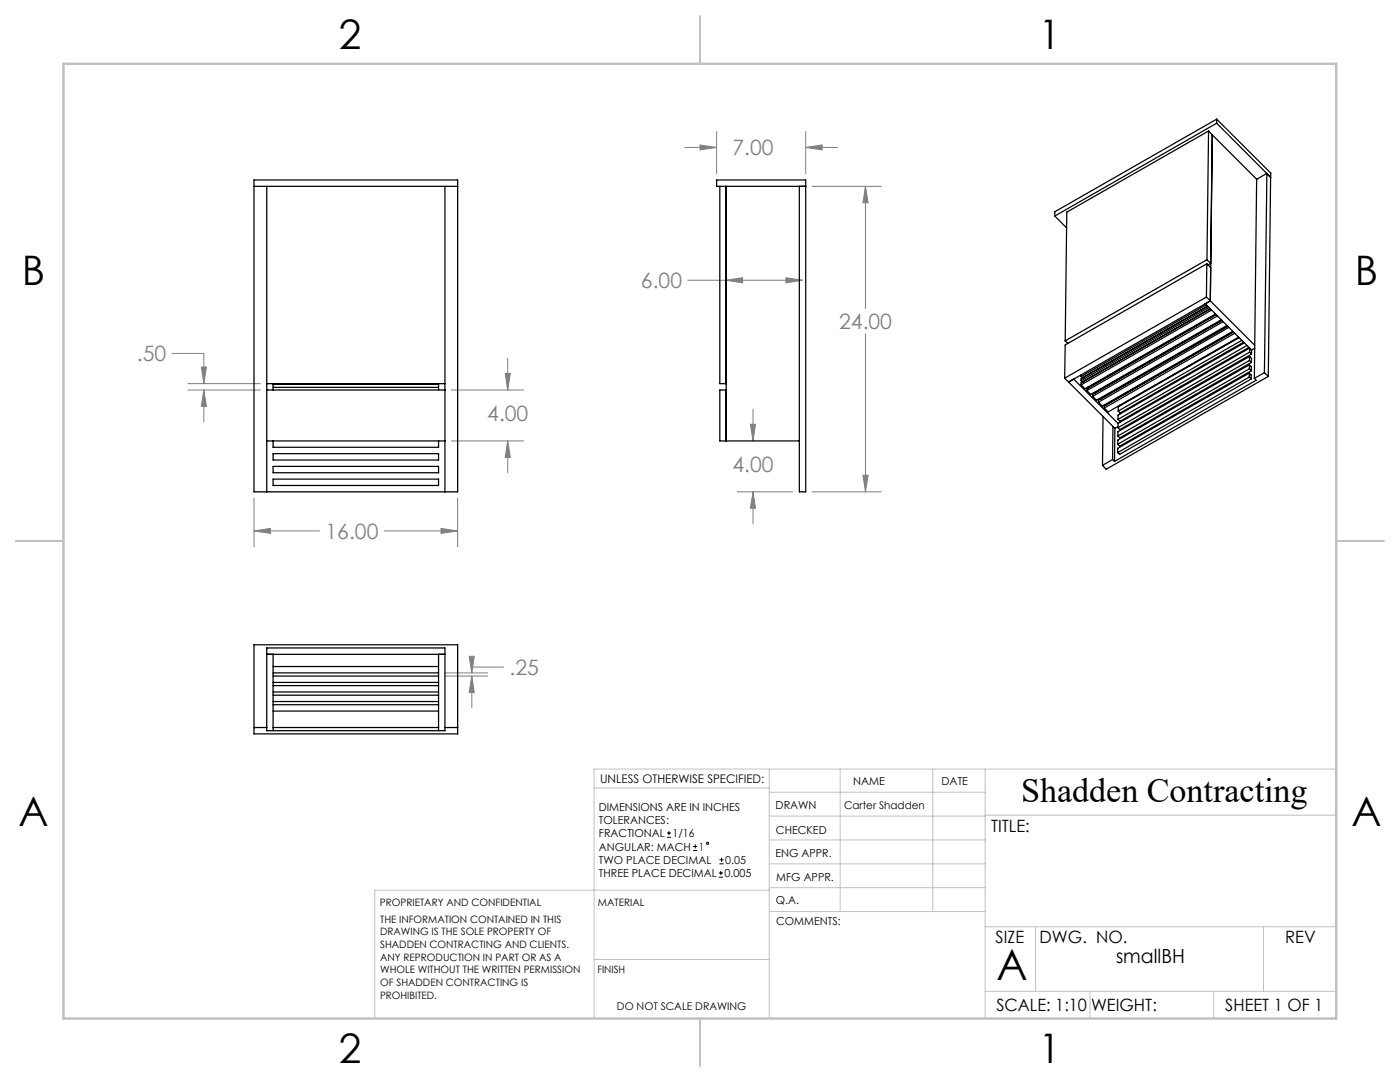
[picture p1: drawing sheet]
<svg xmlns="http://www.w3.org/2000/svg" width="279mm" height="216mm" viewBox="0 0 279 216" stroke-linecap="round" stroke-linejoin="round" font-family="sans-serif">
<g fill="none" stroke="#000" stroke-width=".2">
<path d="M133.1 167.1h.8M133.1 166.2h.8M133.5 165.8v.9M138.3 169.7h.8M138.3 168.9h.8M138.7 168.5v.8M143.4 175h.9M143.4 174.2h.9M143.6 172.4h.8M143.6 171.6h.8M143.9 173.8v.8M144 171.1v.9"/>
<circle cx="141.2" cy="168.3" r=".22"/>
</g>
<g fill="none" stroke="#808080" stroke-width=".2">
<path d="M136.7 29.4h6.3M139.7 28.9l3.3 .5-3.3 .5zM143 26.2v8.4M160.8 29.4l3.3-.5v1zM160.8 26.2v8.4M160.8 29.4h6.3M162.1 37.2h13.8M172.7 37.2l.5 3.3h-1zM172.7 37.2v24.4M137.3 55.9h22.9M144.9 55.9l3.3-.5v1zM156.8 55.4l3.4 .5-3.4 .5z"/>
<path d="M34.3 70.5h6.4v6.1M37.5 77.8h14.5M37.5 76.6h14.5M40.2 73.2h1l-.5 3.4zM40.7 77.8l.5 3.3h-1zM40.7 77.8v6.4M90.1 77.8h14.4M100.8 74.5h1l-.5 3.3zM101.3 71.5v6.3M172.7 66.6v31.5M50.7 99.4v9.7M90.1 88h14.4"/>
<path d="M91.3 99.4v9.7M101.3 88l.5 3.3h-1zM101.3 88v6.3M147.1 98.1h11.2M149.8 84.7h1l-.5 3.3zM150.3 98.1l.5 3.3h-1zM150.3 81.6v6.4M150.3 98.1v6.4M162.1 98.1h13.8M172.2 94.8h1l-.5 3.3zM50.7 105.9l3.3-.5v1zM50.7 105.9h13.1"/>
<path d="M76.7 105.9h14.6M88 105.4l3.3 .5-3.3 .5zM88.8 134.3h8.5M88.8 134.9h8.5M93.6 131h1.1l-.5 3.3zM94.2 134.9l.5 3.3h-1.1zM94.2 134.9v6.4M100.5 133.1h-6.3v1.2"/>
</g>
<g fill="none" stroke="#c0c0c0" stroke-width=".2">
<path d="M118.6 157.2h34.9M153.5 153.5v49.7M153.5 158.1h43.1M167.7 153.5v28.4M186.2 153.5v28.4M196.6 153.5v49.7M266.7 153.5h-148.1v49.7M153.5 167.6h43.1M153.5 162.8h43.1M153.5 172.4h43.1M153.5 177.1h43.1M153.6 177.6h-78.8v25.6"/>
<path d="M196.6 162.7h70.1M118.6 191.5h34.9M153.6 181.9h43M196.6 197.8h70.1M196.6 184.9h70.1M206.7 184.9v12.9M217.5 197.8v5.4M242.2 197.8v5.4M252.2 184.9v12.9"/>
</g>
<path d="M139.7 3.2v9.5M3.1 107.9h9.6M266.7 107.9h9.5M139.7 203.2v9.6" fill="none" stroke="#c0c0c0" stroke-width=".25"/>
<path d="M12.7 12.7h254v190.5h-254z" fill="none" stroke="#c0c0c0" stroke-width=".5"/>
<path d="M50.7 105.9l3.3-.5v1zM88 105.4l3.3 .5-3.3 .5zM100.8 74.5h1l-.5 3.3zM101.3 88l.5 3.3h-1zM40.2 73.2h1l-.5 3.4zM40.7 77.8l.5 3.3h-1zM172.2 94.8h1l-.5 3.3zM172.7 37.2l.5 3.3h-1zM156.8 55.4l3.4 .5-3.4 .5zM144.9 55.9l3.3-.5v1zM149.8 84.7h1l-.5 3.3zM150.3 98.1l.5 3.3h-1zM160.8 29.4l3.3-.5v1zM139.7 28.9l3.3 .5-3.3 .5zM93.6 131h1.1l-.5 3.3zM94.2 134.9l.5 3.3h-1.1z" fill="#808080"/>
<g fill="none" stroke="#000" stroke-width=".25">
<path d="M50.7 35.9h40.6v62.2h-40.6zM50.7 37.2h40.6M53.2 37.2v60.9M88.8 37.2v60.9M143.7 37.2v39.4h1.2M144.9 37.2v50.8M159.5 37.2v60.9h1.3v-62.2h-17.8v1.3h17.8M241.2 26.1l-28.3 16.2-.3 25.7M241.2 26.1l-.3 25.7M241.2 26.1l.7 .8M241.9 26.9l-.4 33.1M241.9 26.9l8.9 8.9"/>
<path d="M242.8 24.6l-32.3 18.5M242.8 24.6l10.8 10.8M242.8 23.8v.8M242.8 23.8l-32.3 18.5v.8M242.8 23.8l10.8 10.7v.9M250.8 35.8l-.5 39.7M252.8 34.6l-.5 39.8M252.8 34.6l.8 .8M252.8 34.6l-2 1.2M253.6 35.4l-.5 39.7M210.5 43.1l2.4 2.4M240.8 59.3l-28.3 16.2"/>
<path d="M240.8 59.3l9.6 9.6M240.8 52.6v6.7M240.8 52.6l-28.2 16.2-.1 6.7M240.8 52.6l.8 .8-.1 6.6M240.9 51.8l-28.3 16.2M240.9 51.8l.7 .8-.5 .3M53.2 76.6h35.6M53.2 77.8h35.6M54.5 76.7h33M54.5 77.3h33M54.5 76.6v1.2M87.5 76.6v1.2"/>
<path d="M144.9 77.8h-1.2v10.2h15.8M212.5 75.5l10 10M212.6 68l.5 .5M215.8 74.8v.3M215.8 76l.2 .2M215.8 75.1l.2 .3M216 76.2h.1M216 76.2l25.5-14.6-25.7 14.8v.4M216 75.4h.1M217.1 77.3l.1 .1M217.2 77.4h.1M218.2 78.4l.1 .1"/>
<path d="M218.3 78.5h.1M218.3 78.5l25.5-14.6-25.7 14.8v.4M219.4 79.6l.1 .1M219.5 79.7h.1M219.5 79.7l25.5-14.6-25.8 14.7v.5M240.8 60.8l-25 14.3M241 61.1l-25.2 14.5v.4M241.3 61.3l-25.5 14.7M241.5 60l-28.2 16.2 1-.6 8.8 8.9M241.5 60l-1 .6 9.3 9.2M241.8 61.9l-26 14.9M242.6 62.7l-26.1 14.9-.7-.8"/>
<path d="M242.7 62.8l-25.8 14.7v.4M243 63l-26.1 14.9M243.7 63.8l-26 14.9-.8-.8M244.1 64.2l-26 14.9M244.9 64.9l-26.1 15-.7-.8M245.3 65.3l-26.1 15M246 66.1l-26 14.9-.8-.7M246.4 66.5l-26 14.9M247.2 67.3l-26 14.9-.8-.8M247.3 67.4l-24.1 13.8v.8M247.8 67.9l-24.6 14.1M248.2 68.3l-24.6 14.1"/>
<path d="M248.4 68.4l-25.3 14.4v.9M248.8 68.9l-25.7 14.8M249.2 69.3l-25.7 14.8M249.3 75.2l.4 .4M249.3 75.2l-26.2 15.1M249.3 74.4l.4 .4v.8M249.3 72.8l.4 .4v.8M249.3 74.4v.8M249.3 74.4l-26.2 15.1v.8M249.3 72.8v.8M249.3 73.6l-26.2 15.1M249.3 72.8l-26.2 15v.9"/>
<path d="M249.3 73.6l.4 .4M249.3 71.9l.4 .4M249.3 71.9l-26.2 15.1M249.4 71.1l.4 .4-.1 .8M249.4 70.3v-.8l-26.3 15M249.4 71.1l-.1 .8M249.4 71.1l-26.3 15v.9M249.4 70.3l.4 .4M249.4 70.3l-26.3 15M249.7 75.6l-26.3 15.1-.3-.4M249.7 74l-26.3 15-.3-.3M249.7 72.3l-26.2 15.1-.4-.4"/>
<path d="M249.8 70.7l-26.3 15-.4-.4M249.8 69.8v.9M250.3 75.5l.4 .4-28.3 16.2M250.4 69.5l-.6 .3M252.3 74.4l.8 .7M252.3 74.4l-2 1.1M253.1 75.1l-32.3 18.5-.8-.7M53.2 88h35.6M54.5 88v1.3h33v-1.3M54.5 90.5h33v1.3h-33zM54.5 93.1h33v1.2h-33zM54.5 95.6h33v1.3h-33z"/>
<path d="M220.1 83.1l-.1 9.8M220.5 80.7l.1 .1M220.6 80.8l25.6-14.6-25.8 14.8v.4M220.6 80.8v.1M222 91.7l-2 1.2M222 91.7l.4 .4M222.1 85.1l-.1 6.6M222.5 85.5l-.1 6.6M223.1 85.1l-.6 .4M223.1 84.5v.8M223.1 83.7l.4 .4M223.2 82l.4 .4"/>
<path d="M223.5 84.1v.2M223.6 80.8v.2M223.6 82.4l-.1 .2M50.7 128.7h40.6v17.7h-40.6zM53.2 129.3h35.6v16.5h-35.6zM53.2 130.6h35.6M54.5 130.6v15.2M54.5 134.9h33M54.5 136.2h33M54.5 138.1h33M54.5 136.8h33M54.5 134.3h33"/>
<path d="M54.5 133h33M54.5 140h33M54.5 138.7h33M87.5 130.6v15.2M50.7 145.2h2.5M54.5 140.6h33M54.5 141.9h33M54.5 145.2h33M88.8 145.2h2.5"/>
</g>
<text font-size="8.5" x="198.9" y="195.5">A</text>
<g font-size="8.1">
<text x="67.6" y="9.7">2</text>
<text x="207.3" y="9.7">1</text>
<text x="4.4" y="57">B</text>
<text x="270.4" y="57">B</text>
<text x="3.7" y="164.9">A</text>
<text x="269.7" y="164.9">A</text>
<text x="67.6" y="212.2">2</text>
<text x="207.3" y="212.2">1</text>
</g>
<text font-size="6.9" x="203.8" y="160.1">Shadden Contracting</text>
<g font-size="4.2" fill="#808080">
<text x="146.2" y="31">7.00</text>
<text x="127.9" y="57.5">6.00</text>
<text x="167.5" y="65.7">24.00</text>
<text x="27.3" y="72.1">.50</text>
<text x="97.2" y="84.1">4.00</text>
<text x="146.2" y="94.3">4.00</text>
<text x="65" y="107.5">16.00</text>
<text x="101.7" y="134.7">.25</text>
</g>
<text font-size="3.9" x="222.7" y="192.1">smallBH</text>
<g font-size="3.4">
<text x="197.8" y="166">TITLE:</text>
<text x="198.7" y="188.1">SIZE</text>
<text x="207.5" y="188.1">DWG. NO.</text>
<text x="256.5" y="188.2">REV</text>
<text x="198.8" y="201.7">SCALE: 1:10</text>
<text x="217.7" y="201.8">WEIGHT:</text>
<text x="244.5" y="201.7">SHEET 1 OF 1</text>
</g>
<text font-size="2.4" x="119.8" y="156.2">UNLESS OTHERWISE SPECIFIED:</text>
<g font-size="2.2">
<text x="119.5" y="161.8">DIMENSIONS ARE IN INCHES</text>
<text x="154.8" y="161.4">DRAWN</text>
<text x="170.2" y="156.7">NAME</text>
<text x="187.9" y="156.7">DATE</text>
<text x="119.5" y="164.4">TOLERANCES:</text>
<text x="119.5" y="167.1">FRACTIONAL</text>
<text x="134.2" y="167.1">1/16</text>
<text x="154.9" y="166.3">CHECKED</text>
<text x="119.5" y="172.4">TWO PLACE DECIMAL</text>
<text x="119.5" y="169.7">ANGULAR: MACH</text>
<text x="139.5" y="169.7">1</text>
<text x="144.7" y="172.4">0.05</text>
<text x="154.8" y="171">ENG APPR.</text>
<text x="119.5" y="175">THREE PLACE DECIMAL</text>
<text x="144.6" y="175">0.005</text>
<text x="154.9" y="175.7">MFG APPR.</text>
<text x="154.9" y="180.4">Q.A.</text>
<text x="154.9" y="184.6">COMMENTS:</text>
</g>
<g font-size="2.1">
<text x="168.5" y="161.5">Carter Shadden</text>
<text x="123.1" y="201.6">DO NOT SCALE DRAWING</text>
</g>
<g font-size="2">
<text x="75.8" y="180.7">PROPRIETARY AND CONFIDENTIAL</text>
<text x="75.9" y="184.1">THE INFORMATION CONTAINED IN THIS</text>
<text x="119.3" y="180.7">MATERIAL</text>
<text x="75.9" y="186.7">DRAWING IS THE SOLE PROPERTY OF</text>
<text x="75.9" y="189.2">SHADDEN CONTRACTING AND CLIENTS.</text>
<text x="75.9" y="191.7">ANY REPRODUCTION IN PART OR AS A</text>
<text x="75.9" y="194.2">WHOLE WITHOUT THE WRITTEN PERMISSION</text>
<text x="75.9" y="196.8">OF SHADDEN CONTRACTING IS</text>
<text x="119.2" y="194.2">FINISH</text>
<text x="75.9" y="199.3">PROHIBITED.</text>
</g>
</svg>
